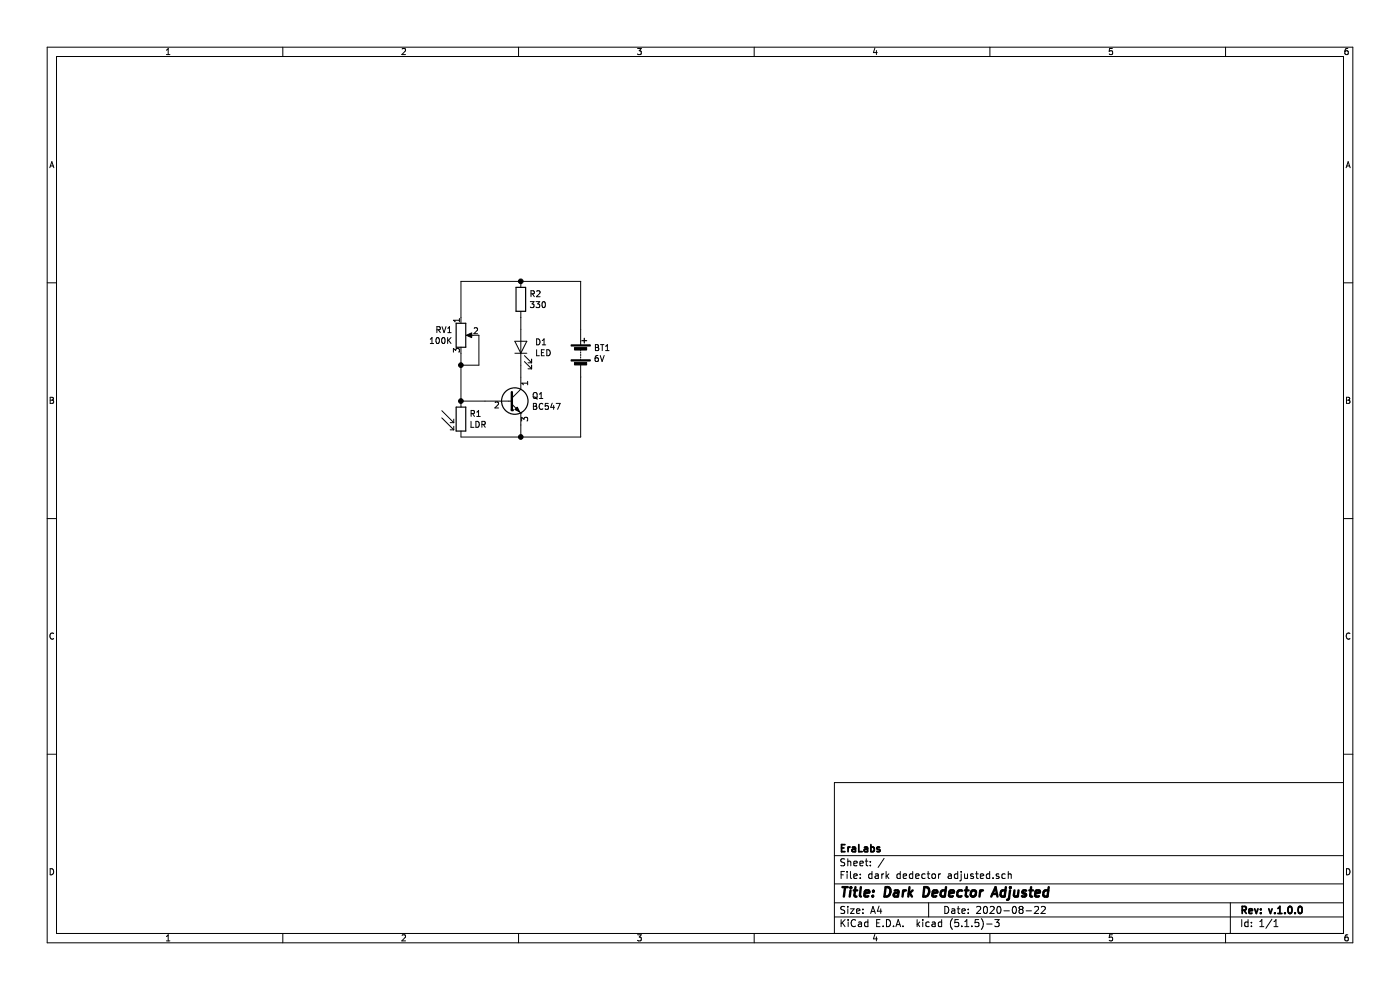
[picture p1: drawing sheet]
EESchema Schematic File Version 4
EELAYER 30 0
EELAYER END
$Descr A4 11693 8268
encoding utf-8
Sheet 1 1
Title "Dark Dedector Adjusted"
Date "2020-08-22"
Rev "v.1.0.0"
Comp "EraLabs"
Comment1 ""
Comment2 ""
Comment3 ""
Comment4 ""
$EndDescr
$Comp
L Device:Battery BT1
U 1 1
P 4850 2950
F 0 "BT1" H 4958 2996 50  0000 L CNN
F 1 "6V" H 4958 2905 50  0000 L CNN
F 2 "TerminalBlock:TerminalBlock_bornier-2_P5.08mm" V 4850 3010 50  0001 C CNN
F 3 "~" V 4850 3010 50  0001 C CNN
	1    4850 2950
	1    0    0    -1  
$EndComp
$Comp
L Device:R_PHOTO R1
U 1 1
P 3850 3500
F 0 "R1" H 3920 3546 50  0000 L CNN
F 1 "LDR" H 3920 3455 50  0000 L CNN
F 2 "OptoDevice:R_LDR_5.0x4.1mm_P3mm_Vertical" V 3900 3250 50  0001 L CNN
F 3 "~" H 3850 3450 50  0001 C CNN
	1    3850 3500
	1    0    0    -1  
$EndComp
$Comp
L Device:LED D1
U 1 1
P 4350 2900
F 0 "D1" V 4389 2783 50  0000 R CNN
F 1 "LED" V 4298 2783 50  0000 R CNN
F 2 "LED_THT:LED_D5.0mm" H 4350 2900 50  0001 C CNN
F 3 "~" H 4350 2900 50  0001 C CNN
	1    4350 2900
	0    -1   -1   0   
$EndComp
$Comp
L Transistor_BJT:BC547 Q1
U 1 1
P 4250 3350
F 0 "Q1" H 4441 3396 50  0000 L CNN
F 1 "BC547" H 4441 3305 50  0000 L CNN
F 2 "Package_TO_SOT_THT:TO-92_Inline" H 4450 3275 50  0001 L CIN
F 3 "http://www.fairchildsemi.com/ds/BC/BC547.pdf" H 4250 3350 50  0001 L CNN
	1    4250 3350
	1    0    0    -1  
$EndComp
$Comp
L Device:R R2
U 1 1
P 4350 2500
F 0 "R2" H 4420 2546 50  0000 L CNN
F 1 "330" H 4420 2455 50  0000 L CNN
F 2 "Resistor_THT:R_Axial_DIN0204_L3.6mm_D1.6mm_P7.62mm_Horizontal" V 4280 2500 50  0001 C CNN
F 3 "~" H 4350 2500 50  0001 C CNN
	1    4350 2500
	1    0    0    -1  
$EndComp
$Comp
L Device:R_POT RV1
U 1 1
P 3850 2800
F 0 "RV1" H 3781 2846 50  0000 R CNN
F 1 "100K" H 3781 2755 50  0000 R CNN
F 2 "Potentiometer_THT:Potentiometer_ACP_CA9-H5_Horizontal" H 3850 2800 50  0001 C CNN
F 3 "~" H 3850 2800 50  0001 C CNN
	1    3850 2800
	1    0    0    -1  
$EndComp
Wire Wire Line
	4850 2750 4850 2350
Wire Wire Line
	4850 2350 4350 2350
Wire Wire Line
	4350 2650 4350 2750
Wire Wire Line
	4350 3050 4350 3150
Wire Wire Line
	3850 3350 4050 3350
Wire Wire Line
	3850 3350 3850 3050
Connection ~ 3850 3350
Wire Wire Line
	4000 2800 4000 3050
Wire Wire Line
	4000 3050 3850 3050
Connection ~ 3850 3050
Wire Wire Line
	3850 3050 3850 2950
Wire Wire Line
	3850 2650 3850 2350
Wire Wire Line
	3850 2350 4350 2350
Connection ~ 4350 2350
Wire Wire Line
	3850 3650 4350 3650
Wire Wire Line
	4350 3650 4350 3550
Wire Wire Line
	4350 3650 4850 3650
Wire Wire Line
	4850 3650 4850 3150
Connection ~ 4350 3650
$EndSCHEMATC
